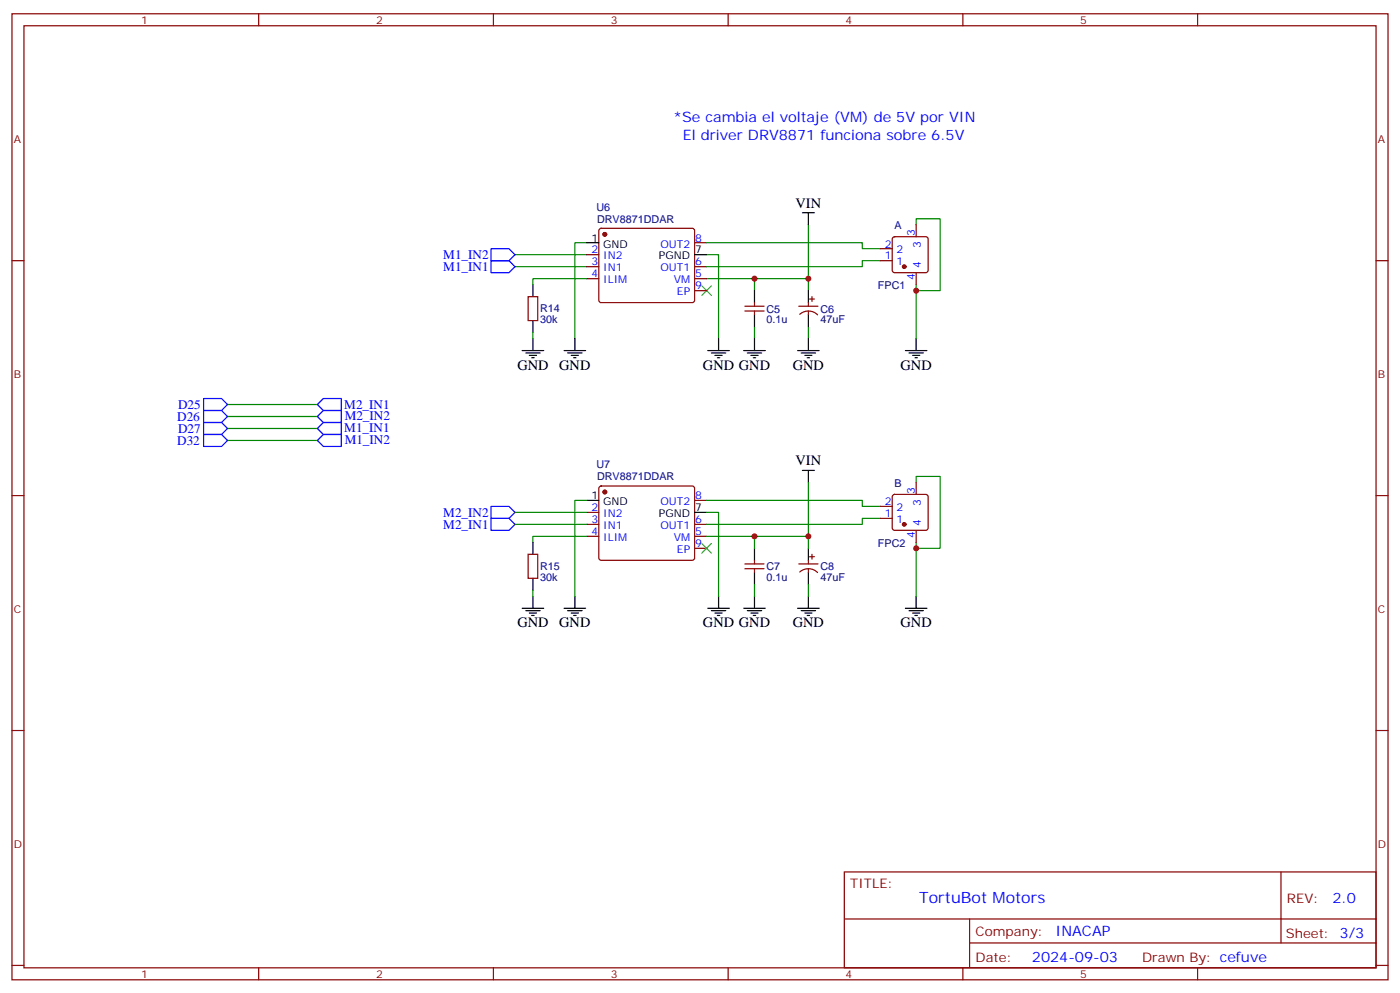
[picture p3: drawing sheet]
<svg xmlns="http://www.w3.org/2000/svg" width="412mm" height="292mm" viewBox="0 0 412 292" stroke-linecap="round" stroke-linejoin="round" font-family="sans-serif">
<g fill="none" stroke="#870000" stroke-width=".35">
<path d="M3.5 4.1h405.4v284.3h-405.4zM7.1 7.6h398.2v277.3h-398.2zM76.2 4.1v3.5M145.3 4.1v3.5M214.5 4.1v3.5M283.6 4.1v3.5M352.8 4.1v3.5M3.5 76.7h3.6M172.9 75h3.5M172.9 78.5h3.5M176.6 67.4l.5-.2h26.8l.5 .2 .2 .5v20.5l-.2 .5-.5 .2h-26.8l-.5-.3-.2-.4v-20.5zM204.6 78.5h3.5"/>
<path d="M204.6 71.4h3.5M259.3 76.7h3.5M259.3 73.2h3.5M263.1 69.9l.4-.2h9.2l.5 .2 .2 .5v9.2l-.2 .5-.5 .2h-9.2l-.5-.3-.2-.4v-9.2zM269.9 66.1v3.6M405.3 76.7h3.6M155.6 87.3h2.8v7.1h-2.8zM172.9 82h3.5M204.6 82h3.5M204.6 85.5h3.5M219.4 90.1h5.7M219.4 91.5h5.7"/>
<path d="M222.2 89.1v1M222.2 91.5v1.1M235.3 90.1h5.6M235.6 92.5a3.8 3.8 0 0 1 5.2 .2M238.1 89.1v1M238.1 91.5v1.1M238.5 88h1.4M239.2 87.3v1.4M269.9 80.3v3.5M3.5 145.9h3.6M172.9 150.8h3.5M172.9 154.3h3.5"/>
<path d="M172.9 157.9h3.5M176.6 143.3l.5-.2h26.8l.5 .2 .2 .5v20.4l-.2 .5-.5 .2h-26.8l-.5-.2-.2-.5v-20.4zM204.6 154.3h3.5M204.6 157.9h3.5M204.6 147.3h3.5M259.3 152.6h3.5M259.3 149h3.5M263.1 145.7l.4-.2h9.2l.5 .2 .2 .5v9.2l-.2 .5-.5 .2h-9.2l-.5-.2-.2-.5v-9.2zM269.9 142v3.5M269.9 156.1v3.5M405.3 145.9h3.6M155.6 163.2h2.8v7h-2.8z"/>
<path d="M204.6 161.4h3.5M219.4 167.4h5.7M219.4 166h5.7M222.2 164.9v1.1M222.2 167.4v1.1M235.3 166h5.6M235.6 168.4a3.8 3.8 0 0 1 5.2 .1M238.1 164.9v1.1M238.1 167.4v1.1M238.5 163.9h1.4M239.2 163.2v1.4M3.5 215h3.6"/>
<path d="M405.3 215h3.6M248.7 256.6h156.6v28.3h-156.6zM377.3 256.7v20.8M248.7 270.5h156.5M285.6 277.5h119.6M285.6 270.5v14.1M3.5 284.2h3.6M76.2 284.9v3.5M145.3 284.9v3.5M214.5 284.9v3.5M283.6 284.9v3.5M352.8 284.9v3.5"/>
<path d="M405.3 284.2h3.6"/>
</g>
<g fill="none" stroke="#008700" stroke-width=".35">
<path d="M151.7 78.5h21.2M151.7 75h21.2M172.9 71.4h-3.6v28.3M208.1 75h3.6v24.7M208.1 71.4h45.9v1.8h5.3M238.1 66.1v19.4M259.3 76.7h-5.3v1.8h-45.9M269.9 66.1v-1.7h7v21.1h-7M157 97.9v1.8M172.9 82h-15.9v1.8M208.1 82h30M222.2 82v3.5"/>
<path d="M222.2 96.1v3.6M238.1 96.1v3.6M269.9 83.8v15.9M67 119.1h26.5M67 122.6h26.5M67 126.1h26.5M67 129.6h26.5M151.7 150.8h21.2M151.7 154.3h21.2M172.9 147.3h-3.6v28.2M172.9 157.9h-15.9v1.7M208.1 150.8h3.6v24.7"/>
<path d="M208.1 147.3h45.9v1.7h5.3M208.1 157.9h30M222.2 157.9v3.5M238.1 142v19.4M259.3 152.6h-5.3v1.7h-45.9M269.9 142v-1.8h7v21.2h-7M269.9 159.6v15.9M157 173.7v1.8M222.2 172v3.5M238.1 172v3.5"/>
</g>
<g fill="none" stroke="#000" stroke-width=".35">
<path d="M172.9 71.4h3.5M204.6 75h3.5M236.4 62.6h3.5M238.1 62.6v3.5M157 83.8v3.5M157 94.4v3.5M157 99.7v3.5M169.3 99.7v3.5M211.7 99.7v3.5M222.2 85.5v3.6M222.2 92.6v3.5M222.2 99.7v3.5"/>
<path d="M238.1 85.5v3.6M238.1 92.6v3.5M238.1 99.7v3.5M269.9 99.7v3.5M153.8 103.2h6.4M154.9 103.9h4.2M155.9 104.6h2.1M156.6 105.3h.7M166.2 103.2h6.3M167.2 103.9h4.2M168.3 104.6h2.1M169 105.3h.7"/>
<path d="M208.5 103.2h6.3M209.5 103.9h4.3M210.6 104.6h2.1M211.3 105.3h.7M219.1 103.2h6.3M220.1 103.9h4.3M221.2 104.6h2.1M221.9 105.3h.7M234.9 103.2h6.4M236 103.9h4.2M237.1 104.6h2.1M237.8 105.3h.7"/>
<path d="M266.7 103.2h6.3M267.8 103.9h4.2M268.8 104.6h2.1M269.5 105.3h.7M236.4 138.5h3.5M238.1 138.5v3.5M157 159.6v3.6M172.9 147.3h3.5M204.6 150.8h3.5M153.8 179h6.4M154.9 179.7h4.2M157 170.2v3.5"/>
<path d="M157 175.5v3.5M166.2 179h6.3M167.2 179.7h4.2M169.3 175.5v3.5M208.5 179h6.3M209.5 179.7h4.3M211.7 175.5v3.5M219.1 179h6.3M220.1 179.7h4.3M222.2 161.4v3.5M222.2 168.5v3.5M222.2 175.5v3.5"/>
<path d="M234.9 179h6.4M236 179.7h4.2M238.1 161.4v3.5M238.1 168.5v3.5M238.1 175.5v3.5M266.7 179h6.3M267.8 179.7h4.2M269.9 175.5v3.5M155.9 180.4h2.1M156.6 181.2h.7M168.3 180.4h2.1M169 181.2h.7"/>
<path d="M210.6 180.4h2.1M211.3 181.2h.7M221.2 180.4h2.1M221.9 181.2h.7M237.1 180.4h2.1M237.8 181.2h.7M268.8 180.4h2.1M269.5 181.2h.7"/>
</g>
<path d="M206.7 84.1l2.8 2.9M209.5 84.1l-2.8 2.9M206.7 160l2.8 2.8M209.5 160l-2.8 2.8" fill="none" stroke="#3c3" stroke-width=".35"/>
<path d="M144.6 73.2h5.3l1.8 1.8-1.8 1.7h-5.3zM144.6 76.7h5.3l1.8 1.8-1.8 1.8h-5.3zM60 117.3h5.3l1.7 1.8-1.7 1.7h-5.3zM93.5 119.1l1.7-1.8h5.3v3.5h-5.3zM60 127.9h5.3l1.7 1.7-1.7 1.8h-5.3zM60 120.8h5.3l1.7 1.8-1.7 1.8h-5.3zM60 124.4h5.3l1.7 1.7-1.7 1.8h-5.3zM93.5 122.6l1.7-1.8h5.3v3.6h-5.3zM93.5 129.6l1.7-1.7h5.3v3.5h-5.3zM93.5 126.1l1.7-1.7h5.3v3.5h-5.3zM144.6 152.6h5.3l1.8 1.7-1.8 1.8h-5.3zM144.6 149h5.3l1.8 1.8-1.8 1.8h-5.3z" fill="none" stroke="#00f" stroke-width=".35"/>
<g fill="#870000" stroke="#870000" stroke-width=".35">
<circle cx="178.2" cy="69" r=".53"/>
<circle cx="178.2" cy="144.8" r=".53"/>
<circle cx="266.3" cy="78.5" r=".53"/>
<circle cx="266.3" cy="154.3" r=".53"/>
</g>
<g fill="#c00">
<circle cx="222.3" cy="82" r=".88"/>
<circle cx="238.1" cy="82" r=".88"/>
<circle cx="238.1" cy="157.9" r=".88"/>
<circle cx="222.3" cy="157.9" r=".88"/>
<circle cx="269.9" cy="85.5" r=".88"/>
<circle cx="269.9" cy="161.4" r=".88"/>
</g>
<text font-size="4.6" fill="#00f" x="270.8" y="265.7">TortuBot Motors</text>
<g font-size="4.2" fill="#00f">
<text x="198.3" y="35.8">*Se cambia el voltaje (VM) de 5V por VIN</text>
<text x="201.1" y="41.2">El driver DRV8871 funciona sobre 6.5V</text>
<text x="392.5" y="265.9">2.0</text>
<text x="310.9" y="275.5">INACAP</text>
<text x="304" y="283.3">2024-09-03</text>
</g>
<g font-size="4.2">
<text x="234.4" y="61.2">VIN</text>
<text x="152.4" y="108.8">GND</text>
<text x="164.7" y="108.8">GND</text>
<text x="207.1" y="108.8">GND GND</text>
<text x="233.5" y="108.8">GND</text>
<text x="265.3" y="108.8">GND</text>
<text x="234.4" y="136.7">VIN</text>
<text x="152.4" y="184.7">GND</text>
<text x="164.7" y="184.7">GND</text>
<text x="207.1" y="184.7">GND GND</text>
<text x="233.5" y="184.7">GND</text>
<text x="265.3" y="184.7">GND</text>
</g>
<g font-size="3.9" fill="#00f">
<text x="130.6" y="76.2">M1_IN2</text>
<text x="130.6" y="79.8">M1_IN1</text>
<text x="52.2" y="124.1">D26</text>
<text x="52.4" y="120.5">D25</text>
<text x="101.4" y="120.2">M2_IN1</text>
<text x="101.5" y="123.8">M2_IN2</text>
<text x="52.2" y="131.1">D32</text>
<text x="52.4" y="127.6">D27</text>
<text x="101.4" y="127.3">M1_IN1</text>
<text x="101.5" y="130.8">M1_IN2</text>
<text x="130.6" y="155.6">M2_IN1</text>
<text x="130.6" y="152">M2_IN2</text>
</g>
<g font-size="3.9" fill="#800">
<text x="250.5" y="261.2">TITLE:</text>
<text x="379.1" y="265.9">REV:</text>
<text x="287.4" y="275.4">Company:</text>
<text x="378.7" y="276">Sheet: 3/3</text>
<text x="287.4" y="283.1">Date:</text>
<text x="336.4" y="283.2">Drawn By: cefuve</text>
</g>
<g font-size="3.2" fill="#800">
<text x="41.6" y="7.1">1</text>
<text x="110.8" y="7.1">2</text>
<text x="179.9" y="7.1">3</text>
<text x="249.1" y="7.1">4</text>
<text x="318.2" y="7.1">5</text>
<text x="4.1" y="42.2">A</text>
<text x="405.9" y="42.2">A</text>
<text x="4.1" y="111.3">B</text>
<text x="405.9" y="111.3">B</text>
<text x="4.1" y="180.4">C</text>
<text x="405.9" y="180.4">C</text>
<text x="4.1" y="249.6">D</text>
<text x="405.9" y="249.6">D</text>
<text x="41.6" y="287.9">1</text>
<text x="110.8" y="287.9">2</text>
<text x="179.9" y="287.9">3</text>
<text x="249.1" y="287.9">4</text>
<text x="318.2" y="287.9">5</text>
</g>
<g font-size="3.2" fill="#000080">
<text x="175.7" y="62">U6</text>
<text x="175.9" y="65.5">DRV8871DDAR</text>
<text x="263.5" y="67.4">A</text>
<text x="258.6" y="85">FPC1</text>
<text x="159.1" y="95">30k</text>
<text x="159.1" y="91.9">R14</text>
<text x="225.8" y="95.1">0.1u</text>
<text x="225.8" y="92">C5</text>
<text x="241.7" y="95.1">47uF</text>
<text x="241.7" y="92">C6</text>
<text x="175.7" y="137.9">U7</text>
<text x="175.9" y="141.4">DRV8871DDAR</text>
<text x="263.5" y="143.2">B</text>
<text x="258.6" y="160.9">FPC2</text>
<text x="159.1" y="167.8">R15</text>
<text x="225.8" y="167.8">C7</text>
<text x="241.7" y="167.8">C8</text>
<text x="159.1" y="170.9">30k</text>
<text x="225.8" y="171">0.1u</text>
<text x="241.7" y="171">47uF</text>
</g>
<g font-size="3.2">
<text x="174.2" y="71.1">1</text>
<text x="177.7" y="72.8">GND</text>
<text x="194.1" y="76.4">PGND</text>
<text x="204.8" y="74.6">7</text>
<text x="174.2" y="146.9">1</text>
<text x="177.7" y="148.7">GND</text>
<text x="194.1" y="152.2">PGND</text>
<text x="204.8" y="150.5">7</text>
</g>
<g font-size="3.2" fill="#00f">
<text x="204.8" y="71.1">8</text>
<text x="269.5" y="69.5" transform="rotate(-90 269.5 69.5)">3</text>
<text x="174.2" y="74.6">2</text>
<text x="177.7" y="76.4">IN2</text>
<text x="194.5" y="72.8">OUT2</text>
<text x="260.6" y="76.4">1</text>
<text x="260.6" y="72.8">2</text>
<text x="264.1" y="74.6">2</text>
<text x="271.3" y="73" transform="rotate(-90 271.3 73)">3</text>
<text x="174.2" y="78.1">3</text>
<text x="174.2" y="81.7">4</text>
<text x="177.7" y="79.9">IN1</text>
<text x="177.7" y="83.4">ILIM</text>
<text x="194.5" y="79.9">OUT1</text>
<text x="198.5" y="83.4">VM</text>
<text x="204.8" y="81.7">5</text>
<text x="204.8" y="78.1">6</text>
<text x="264.1" y="78.1">1</text>
<text x="269.5" y="82.5" transform="rotate(-90 269.5 82.5)">4</text>
<text x="271.3" y="79" transform="rotate(-90 271.3 79)">4</text>
<text x="199.4" y="87">EP</text>
<text x="204.8" y="85.2">9</text>
<text x="194.5" y="148.7">OUT2</text>
<text x="204.8" y="146.9">8</text>
<text x="260.6" y="148.7">2</text>
<text x="269.5" y="145.3" transform="rotate(-90 269.5 145.3)">3</text>
<text x="271.3" y="148.8" transform="rotate(-90 271.3 148.8)">3</text>
<text x="174.2" y="150.5">2</text>
<text x="174.2" y="154">3</text>
<text x="177.7" y="152.2">IN2</text>
<text x="177.7" y="155.8">IN1</text>
<text x="194.5" y="155.8">OUT1</text>
<text x="204.8" y="154">6</text>
<text x="260.6" y="152.2">1</text>
<text x="264.1" y="154">1</text>
<text x="264.1" y="150.5">2</text>
<text x="271.3" y="154.8" transform="rotate(-90 271.3 154.8)">4</text>
<text x="174.2" y="157.5">4</text>
<text x="177.7" y="159.3">ILIM</text>
<text x="198.5" y="159.3">VM</text>
<text x="204.8" y="157.5">5</text>
<text x="204.8" y="161">9</text>
<text x="269.5" y="158.3" transform="rotate(-90 269.5 158.3)">4</text>
<text x="199.4" y="162.8">EP</text>
</g>
</svg>
